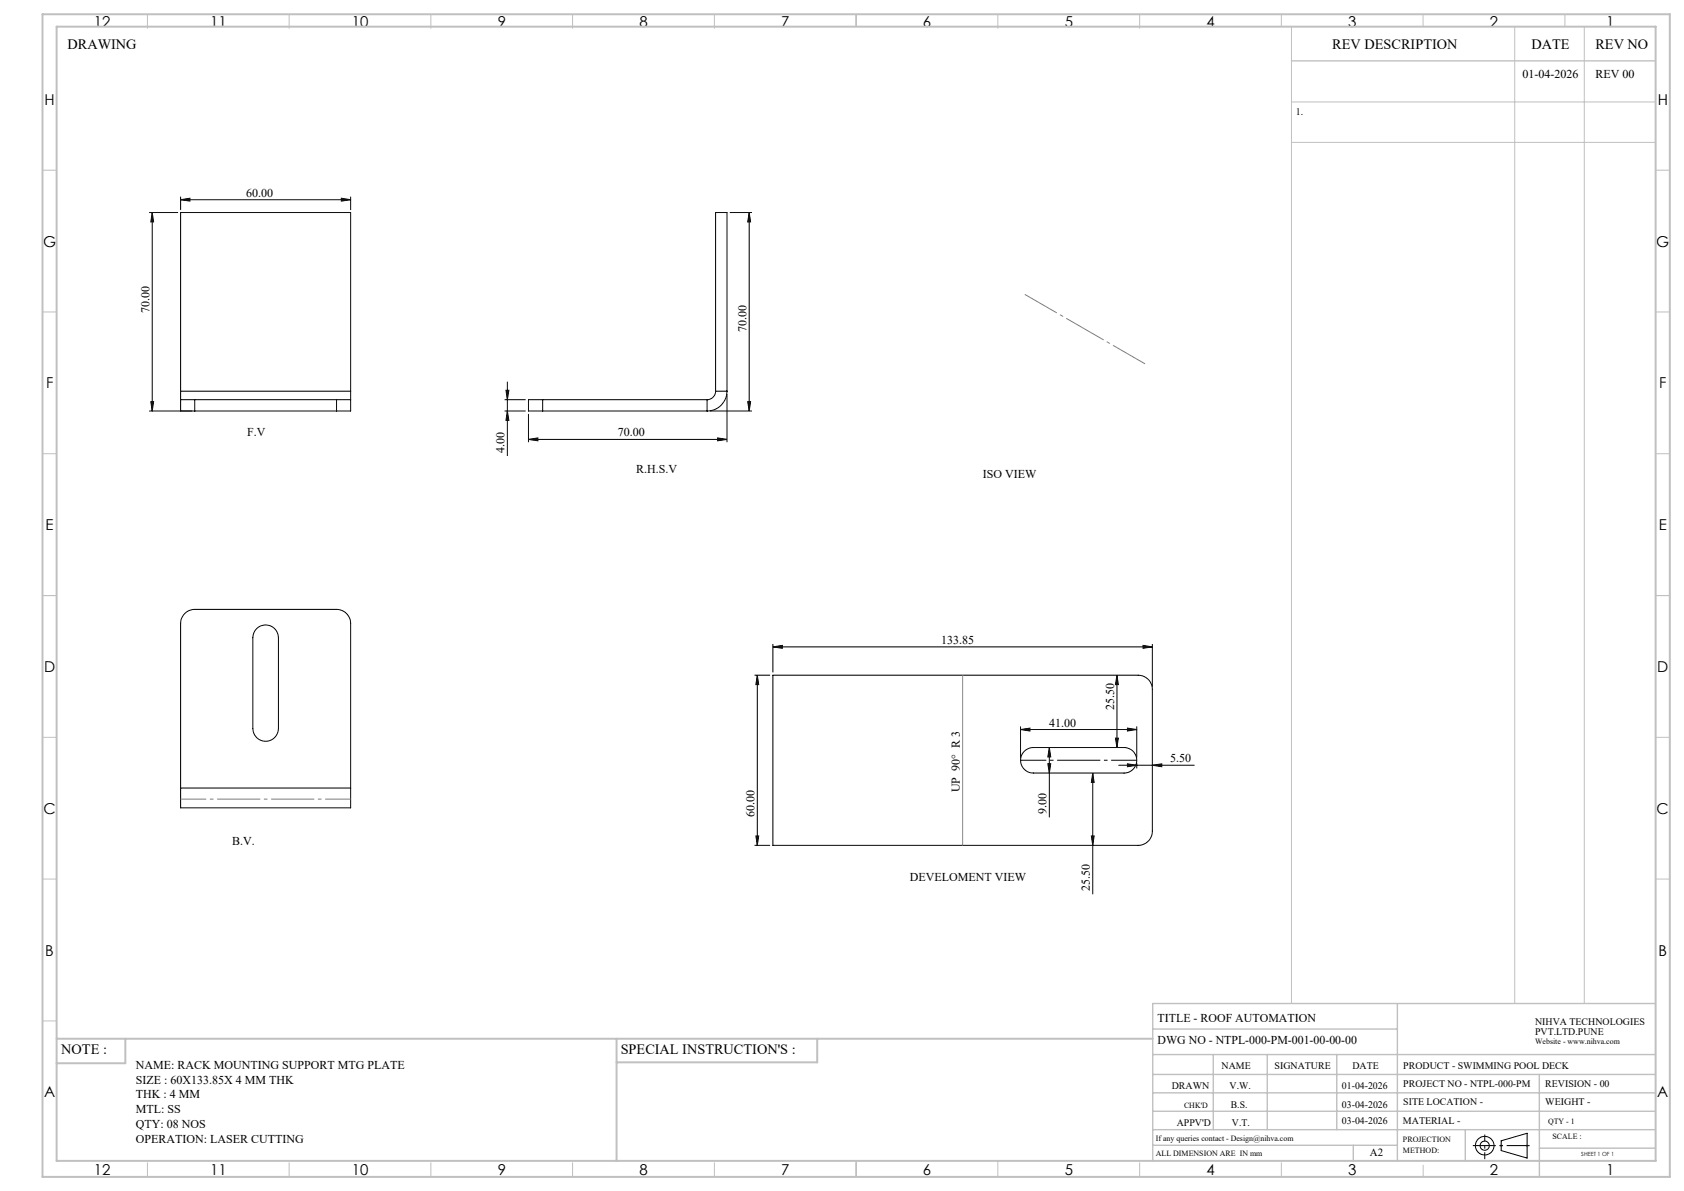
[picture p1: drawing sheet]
<svg xmlns="http://www.w3.org/2000/svg" width="594mm" height="420mm" viewBox="0 0 594 420" stroke-linecap="round" stroke-linejoin="round" font-family="sans-serif">
<g fill="none" stroke="#000" stroke-width=".35">
<path d="M52.7 74.9h10M53.7 74.9l.5 3.4h-1zM53.7 74.9v70M63.7 70.4l3.3-.5v1zM63.7 69.4v4.6M63.7 70.4h60M120.4 69.9l3.3 .5-3.3 .5zM123.7 69.4v4.6M257.4 74.9h7.9M264.3 74.9l.5 3.4h-1.1zM264.3 74.9v70M63.7 138v3"/>
<path d="M63.7 138v-63.1h60v63.1M63.7 138h60M123.7 138v3M178.5 137.6h1l-.5 3.4zM179 134.6v26.2M252.4 138a3 3 0 0 1-3 3M252.4 138h4M252.4 138v-63.1h4v63.1M256.4 138a7 7 0 0 1-7 6.9M256.4 138.9v17M52.7 144.9h15M53.2 141.7h1l-.5 3.2z"/>
<path d="M63.7 141v3.9h5M63.7 141h5M68.7 141v3.9M68.7 144.9h50M68.7 141h50M118.7 141h5M118.7 141v3.9M123.7 141v3.9h-5M178 144.9h7.4M178 141h7.4M179 144.9l.5 3.4h-1zM186.4 155l3.3-.6v1.1z"/>
<path d="M186.4 146v9.9M186.4 155h70M191.4 141h-5v3.9h5M191.4 144.9h58M191.4 141h58M191.4 141v3.9M249.4 141v3.9M250.4 144.9h14.9M253.1 154.4l3.3 .6-3.3 .5zM263.7 141.7h1.1l-.5 3.2zM90.6 221.6a4.5 4.5 0 0 1 4.9-.8 4.5 4.5 0 0 1 2.7 4.1v32a4.5 4.5 0 0 1-4.5 4.5 4.5 4.5 0 0 1-4.5-4.5v-32l.4-1.8zM266.1 238.1h5.5"/>
<path d="M267.1 238.1l.5 3.3h-1zM267.1 238.1v60M272.6 238.1h128.9a5 5 0 0 1 5 5v50a5 5 0 0 1-5 5h-128.9zM272.6 228.1l3.3-.5v1zM272.6 227.1v10M272.6 228.1h133.9M394 238.1l.5 3.3h-1zM394 238.1v25.5M403.2 227.6l3.3 .5-3.3 .5zM406.5 227.1v15M360 257.3l3.3-.5v1zM360 256.3v10.8"/>
<path d="M360 257.3h41M397.7 256.8l3.3 .5-3.3 .5zM401 256.3v10.8M63.7 277.9v7h60v-7M63.7 277.9v-58a5 5 0 0 1 5-5h50a5 5 0 0 1 5 5v58M63.7 277.9h60M361.4 264.8l1.1-.7 2-.5h32a4.5 4.5 0 0 1 4.5 4.5 4.5 4.5 0 0 1-4.5 4.5h-32a4.5 4.5 0 0 1-4.2-2.8 4.5 4.5 0 0 1 1.1-5zM369.6 269.3h1l-.5 3.3zM370.1 263.6l.5 3.3h-1zM370.1 263.6v24.6M385.4 272.6l.5 3.3h-.9zM385.4 272.6v42.8"/>
<path d="M393.5 260.3h1l-.5 3.3zM394.6 269.9h26.7M397.7 269.4l3.3 .5-3.3 .5zM401 269.1v1.8M406.5 269.9l3.3-.5v1zM266.1 298.1h5.5M266.6 294.8h1l-.5 3.3zM385 294.8h.9l-.5 3.3zM529.5 402.3l9.2-2.7v8.8l-9.2-2.7z"/>
<circle cx="523.7" cy="404" r="1.62"/>
<circle cx="523.7" cy="404" r="3.3"/>
</g>
<g fill="none" stroke="#c0c0c0" stroke-width=".35">
<path d="M52 5v5M102 5v5M152 5v5M202 5v5M252 5v5M302 5v4.4M352 5v5M402 5v5M452 5v4.4M455.5 9.4v344.5M502 5v4.4M534.3 9.4v344.5"/>
<path d="M552 5v4.4M558.8 9.4v344.5M455.5 36h128.5M455.5 50.2h128.5M15 60h5M584 60h5M15 110h5M584 110h5M15 160h5M584 160h5M15 210h5M584 210h5"/>
<path d="M15 260h5M584 260h5M15 310h5M584 310h5M15 360h5M52 410v5M102 410v5M152 410v5M202 410v5M252 410v5M302 409.4v5.6M352 409.4v5.6"/>
<path d="M402 410v5M452 410v5M502 410.9v4.1M529 404h1M529.2 403.7l.7 .7M529.5 403.5v1M529.9 403.7l-.7 .7M538.1 404h1.1M538.3 403.7l.7 .7M538.7 403.5v1M539 403.7l-.7 .7"/>
</g>
<path d="M519.5 404h20.1" fill="none" stroke="#000" stroke-width=".35" stroke-dasharray="15.2 1.3 1.3 1.3" stroke-dashoffset="7.1" stroke-linecap="butt"/>
<path d="M523.7 408.8v-8.7" fill="none" stroke="#000" stroke-width=".35" stroke-dasharray="15.2 1.3 1.3 1.3" stroke-dashoffset="12.8" stroke-linecap="butt"/>
<path d="M360 268.1h41" fill="none" stroke="#000" stroke-width=".35" stroke-dasharray="15.2 1.3 1.3 1.3" stroke-dashoffset="6.2" stroke-linecap="butt"/>
<path d="M123.7 281.8h-60" fill="none" stroke="#808080" stroke-width=".35" stroke-dasharray="15.2 1.3 1.3 1.3" stroke-dashoffset="6.2" stroke-linecap="butt"/>
<path d="M403.9 128.3l-42.4-24.5" fill="none" stroke="#808080" stroke-width=".35" stroke-dasharray="15.2 1.3 1.3 1.3" stroke-dashoffset="2.2" stroke-linecap="butt"/>
<path d="M339.5 238.1v60" fill="none" stroke="#808080" stroke-width=".35"/>
<g fill="none" stroke="#c0c0c0" stroke-width=".5">
<path d="M455.5 21.5h128.5M492.9 353.9v55.5M584 353.9h-177.4v55.5M406.6 371.9h177.4M406.6 378.9h177.4M406.6 362.9h86.3M428 371.9v26.5M447 371.9v26.5M471.5 371.9v26.5M543 378.9v36.1M406.6 391.9h177.4M406.6 385.4h177.4"/>
<path d="M406.6 398.4h177.4M516.9 398.4v11M406.6 403.9h86.3M477.3 403.9v5.5M543 404.9h41"/>
</g>
<path d="M15 5h574v410h-574zM20 9.4h564v400h-564zM20 366.3h386.6M44.2 366.3v8.6h-24.2M217.5 366.3v43.1M288.3 366.3v8.3h-70.8" fill="none" stroke="#c0c0c0" stroke-width=".7"/>
<g fill="#000">
<path d="M53.7 74.9l.5 3.4h-1zM53.2 141.7h1l-.5 3.2z"/>
<path d="M63.7 70.4l3.3-.5v1zM120.4 69.9l3.3 .5-3.3 .5z"/>
<path d="M264.3 74.9l.5 3.4h-1.1zM263.7 141.7h1.1l-.5 3.2zM267.1 238.1l.5 3.3h-1zM266.6 294.8h1l-.5 3.3zM370.1 263.6l.5 3.3h-1zM369.6 269.3h1l-.5 3.3zM385.4 272.6l.5 3.3h-.9zM385 294.8h.9l-.5 3.3z"/>
<path d="M179 144.9l.5 3.4h-1zM178.5 137.6h1l-.5 3.4z"/>
<path d="M253.1 154.4l3.3 .6-3.3 .5zM186.4 155l3.3-.6v1.1z"/>
<path d="M272.6 228.1l3.3-.5v1zM403.2 227.6l3.3 .5-3.3 .5z"/>
<path d="M360 257.3l3.3-.5v1zM397.7 256.8l3.3 .5-3.3 .5zM397.7 269.4l3.3 .5-3.3 .5zM406.5 269.9l3.3-.5v1z"/>
<path d="M393.5 260.3h1l-.5 3.3zM394 238.1l.5 3.3h-1z"/>
</g>
<g font-size="5.3">
<text x="33.1" y="9.5">12</text>
<text x="74.1" y="9.5">11</text>
<text x="124.1" y="9.5">10</text>
<text x="175.6" y="9.5">9</text>
<text x="225.6" y="9.5">8</text>
<text x="275.6" y="9.5">7</text>
<text x="325.6" y="9.5">6</text>
<text x="375.6" y="9.5">5</text>
<text x="425.6" y="9.5">4</text>
<text x="475.6" y="9.5">3</text>
<text x="525.6" y="9.5">2</text>
<text x="566.6" y="9.5">1</text>
<text x="15.7" y="37">H</text>
<text x="584.7" y="37">H</text>
<text x="15.2" y="87">G</text>
<text x="584.2" y="87">G</text>
<text x="16.2" y="137">F</text>
<text x="585.2" y="137">F</text>
<text x="16.1" y="187">E</text>
<text x="585.1" y="187">E</text>
<text x="15.5" y="237">D</text>
<text x="584.5" y="237">D</text>
<text x="15.4" y="287">C</text>
<text x="584.4" y="287">C</text>
<text x="16" y="337">B</text>
<text x="585" y="337">B</text>
<text x="15.5" y="387">A</text>
<text x="584.5" y="387">A</text>
<text x="33.1" y="414.5">12</text>
<text x="74.1" y="414.5">11</text>
<text x="124.1" y="414.5">10</text>
<text x="175.6" y="414.5">9</text>
<text x="225.6" y="414.5">8</text>
<text x="275.6" y="414.5">7</text>
<text x="325.6" y="414.5">6</text>
<text x="375.6" y="414.5">5</text>
<text x="425.6" y="414.5">4</text>
<text x="475.6" y="414.5">3</text>
<text x="525.6" y="414.5">2</text>
<text x="566.6" y="414.5">1</text>
</g>
<g font-size="5">
<text x="23.8" y="17.2">DRAWING</text>
<text x="470" y="17.4">REV DESCRIPTION</text>
<text x="540.2" y="17.4">DATE</text>
<text x="562.8" y="17.4">REV NO</text>
<text x="21.6" y="371.8">NOTE :</text>
<text x="218.9" y="371.8">SPECIAL INSTRUCTION'S :</text>
</g>
<g font-size="4.2">
<text x="537.1" y="27.6">01-04-2026</text>
<text x="562.8" y="27.6">REV 00</text>
<text x="86.9" y="69.4">60.00</text>
<text x="52.7" y="110.2" transform="rotate(-90 52.7 110.2)">70.00</text>
<text x="263.3" y="116.9" transform="rotate(-90 263.3 116.9)">70.00</text>
<text x="87.2" y="153.7">F.V</text>
<text x="218" y="153.9">70.00</text>
<text x="178" y="159.7" transform="rotate(-90 178 159.7)">4.00</text>
<text x="224.4" y="166.9">R.H.S.V</text>
<text x="346.7" y="168.5">ISO VIEW</text>
<text x="331.9" y="227.1">133.85</text>
<text x="393" y="250.5" transform="rotate(-90 393 250.5)">25.50</text>
<text x="370.1" y="256.2">41.00</text>
<text x="412.8" y="268.9">5.50</text>
<text x="338.6" y="279.4" transform="rotate(-90 338.6 279.4)">UP 90° R 3</text>
<text x="369.1" y="287.2" transform="rotate(-90 369.1 287.2)">9.00</text>
<text x="266.1" y="288.2" transform="rotate(-90 266.1 288.2)">60.00</text>
<text x="81.8" y="298.1">B.V.</text>
<text x="321" y="310.7">DEVELOMENT VIEW</text>
<text x="384.5" y="314.3" transform="rotate(-90 384.5 314.3)">25.50</text>
<text x="408.3" y="360.3">TITLE - ROOF AUTOMATION</text>
<text x="408.3" y="368.2">DWG NO - NTPL-000-PM-001-00-00-00</text>
<text x="47.9" y="376.9">NAME: RACK MOUNTING SUPPORT MTG PLATE</text>
<text x="47.9" y="382.1">SIZE : 60X133.85X 4 MM THK</text>
<text x="47.9" y="387.4">THK : 4 MM</text>
<text x="47.9" y="392.6">MTL: SS</text>
<text x="47.9" y="397.8">QTY: 08 NOS</text>
<text x="47.9" y="403.1">OPERATION: LASER CUTTING</text>
</g>
<text font-size="3.9" x="483.2" y="407.7">A2</text>
<g font-size="3.5">
<text x="457" y="40.6">1.</text>
<text x="541.5" y="361.3">NIHVA TECHNOLOGIES</text>
<text x="541.5" y="364.9">PVT.LTD.PUNE</text>
<text x="430.9" y="377">NAME</text>
<text x="449.6" y="377">SIGNATURE</text>
<text x="477" y="377">DATE</text>
<text x="495" y="377">PRODUCT - SWIMMING POOL DECK</text>
<text x="495" y="383.3">PROJECT NO - NTPL-000-PM</text>
<text x="545.1" y="383.3">REVISION - 00</text>
<text x="413.3" y="384.1">DRAWN</text>
<text x="433.7" y="384.1">V.W.</text>
<text x="473.4" y="384.1">01-04-2026</text>
<text x="495" y="389.8">SITE LOCATION -</text>
<text x="545.1" y="389.8">WEIGHT -</text>
<text x="434.1" y="390.6">B.S.</text>
<text x="473.4" y="390.6">03-04-2026</text>
<text x="415.1" y="396.9">APPV'D</text>
<text x="434.6" y="396.9">V.T.</text>
<text x="473.4" y="396.5">03-04-2026</text>
<text x="494.8" y="396.5">MATERIAL -</text>
</g>
<g font-size="2.8">
<text x="541.5" y="368.3">Website - www.nihva.com</text>
<text x="417.6" y="390.6">CHK'D</text>
<text x="546.1" y="396.5">QTY - 1</text>
<text x="547.6" y="401.7">SCALE :</text>
<text x="407.7" y="402.2">If any queries contact - Design@nihva.com</text>
<text x="407.7" y="407.7">ALL DIMENSION ARE IN mm</text>
<text x="494.8" y="402.7">PROJECTION</text>
<text x="494.8" y="406.5">METHOD:</text>
</g>
<text font-size="2" x="557.8" y="407.8">SHEET 1 OF 1</text>
</svg>
